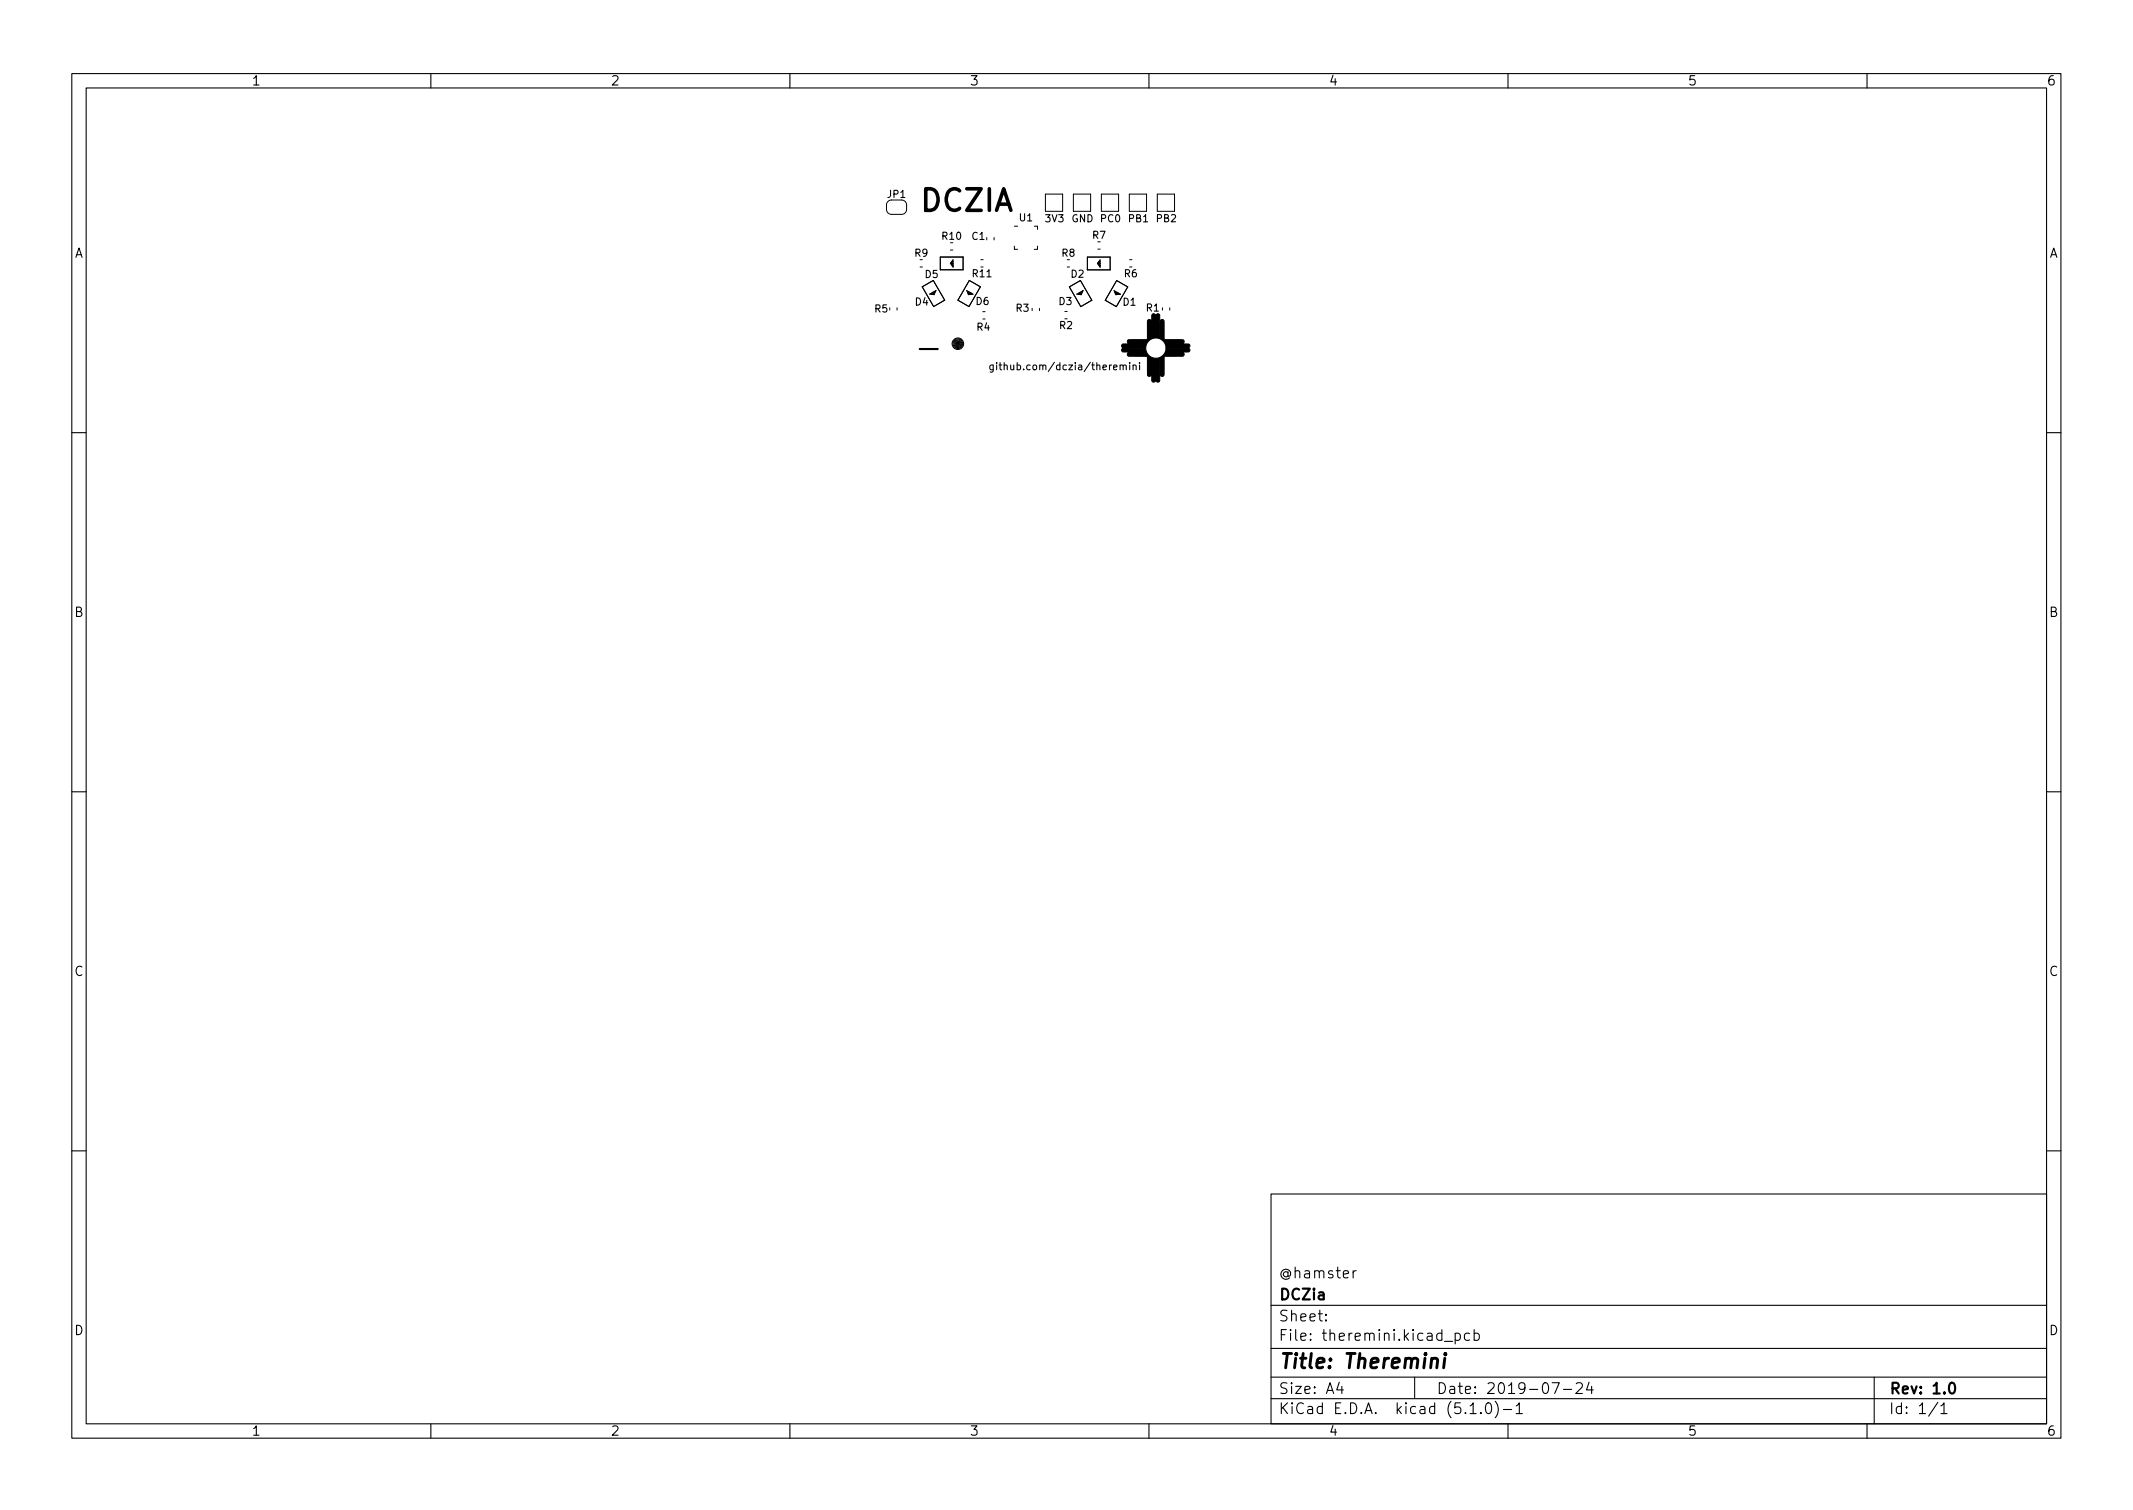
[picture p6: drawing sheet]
<svg xmlns="http://www.w3.org/2000/svg" width="297mm" height="210mm" viewBox="0 0 297 210" stroke-linecap="round" stroke-linejoin="round" font-family="sans-serif">
<g fill="none" stroke="#000" stroke-width=".15">
<path d="M10 10.2h277v190.1h-277zM12 12.2h273v186.1h-273zM60 10.2v2M110 10.2v2M160 10.2v2M210 10.2v2M260 10.2v2M138.3 50.8v.8l-.2 .2h-.2M138.3 50.9l-.3-.1-.2 .2 .1 .4h.4M138.8 50.5v.1M138.8 50.8v.7M157.8 50.9l.1-.1 .3 .1v.6"/>
<path d="M157.8 50.8v.7M158.7 50.5v.1M158.7 50.8v.7M10 60.2h2M285 60.2h2M10 110.2h2M285 110.2h2M10 160.2h2M177 166.3h108v32h-108zM188.4 176.9v1M188.9 176.9l-.3 .1-.2 .2M285 160.2h2"/>
<path d="M60 198.3v2M110 198.3v2M160 198.3v2M177 194.8h108M177 191.8h108M177 187.8h108M177 181.8h108M184.6 183.8l.1 .1h-.1v-.1v.1M184.6 183l.1 .1h-.1v-.1v.1M186.5 192.5l-.4 1h1M186.9 193v1M197 191.8v3"/>
<path d="M201.1 186.8h1.2M202.6 185.7l.5-.1 .3 .3v.4l-.2 .3h-.1h-.5M202.6 185.6v1.5M204.6 185.7l-.4-.1-.3 .3v.4l.2 .3h.1h.4M204.7 195.8l.4-.5v1.5M204.7 196.8h.9M205.3 185.7l.4-.1 .3 .3v.4l-.1 .3h-.2h-.4M205.3 185.1v1.5M206.2 196.7l.1 .1h-.1h-.1l.1-.1v.1M207 195.5a.36 .36 0 0 1 .4-.2 .36 .36 0 0 1 .2 .3 .77 .77 0 0 1-.4 1.2 .91 .91 0 0 1-.2-1.3zM208.2 195.1a1.72 1.72 0 0 1 0 2.3M209.4 196.3h1.1"/>
<path d="M210 198.3v2M211.1 195.8l.5-.5v1.5M211.1 196.8h.9M216.1 192.5h1l-.6 1.5M217.7 193.5h1.2M219.5 192.7l.2-.2 .5 .1a.41 .41 0 0 1 .1 .6l-.9 .8h1M221.3 192.5l-.4 1h1M221.6 193v1M260 198.3v2M261 191.8v6.5M269.9 195.3l-1.3 1.9M270.3 195.8l.4-.5v1.5"/>
<path d="M270.3 196.8h.8"/>
<circle cx="133.4" cy="47.9" r=".41"/>
<circle cx="133.4" cy="47.9" r=".2"/>
<circle cx="133.4" cy="47.9" r=".8"/>
<circle cx="133.4" cy="47.9" r=".1"/>
<circle cx="133.4" cy="47.9" r=".67"/>
<circle cx="133.4" cy="47.9" r=".3"/>
<circle cx="133.4" cy="47.9" r=".54"/>
</g>
<path d="M128.1 48.6h2.5M271.6 192.6a.36 .36 0 0 1 .6 .2 .77 .77 0 0 1-.4 1.2 1 1 0 0 1-.2-1.4z" fill="none" stroke="#000" stroke-width=".3"/>
<path d="M199.4 189.3a.49 .49 0 0 1 .8 .1l-.1 1.1M201.2 189.1l-.2 1.4M201.3 188.5l-.1 .1 .1 .1 .1-.1-.1-.1v.2" fill="none" stroke="#000" stroke-width=".4"/>
<path d="M156.3 48l3.1-.2h-1.8a.37 .37 0 0 1-.4 0 .37 .37 0 0 1-.2-.4l.2-.1h2.5l.1-.1v-2.5l.2-.2 .3 .2v2.1h.1v-2.9a.31 .31 0 0 1 .4-.1 .31 .31 0 0 1 .1 .4l.1 2.5 .1-2.9a.26 .26 0 0 1 .4 .1l.1 2.9v-1.8a.32 .32 0 0 1 0-.4 .32 .32 0 0 1 .5 0v2.6l.1 .1h2.3a.3 .3 0 0 1 .4 .3 .3 .3 0 0 1-.5 .2h-1.9l2.6 .1a.36 .36 0 0 1 .4 0 .36 .36 0 0 1 .2 .4l-.2 .1h-2.8h-.3v-.1a1.41 1.41 0 0 0-2.2-1 1.41 1.41 0 0 0 .1 2.4 1.41 1.41 0 0 0 2.1-1.3l2.5 .1a.59 .59 0 0 1 .8 .3 .38 .38 0 0 1-.5 .2l-2.7 .1h1.3a1.24 1.24 0 0 1 1.1 .1v.3l-.2 .1h-2.5l-.1 .1v1.9a.68 .68 0 0 1-.2 .8l-.3-.2v-2.2l-.1 2.4a.66 .66 0 0 1-.1 .8h-.3l-.1-.2v-2.8l-.1 2.9a.27 .27 0 0 1-.5-.1v-2.9l-.1-.1v2.3l-.3 .1-.2-.2-.1-2.6h-2.5a.29 .29 0 0 1-.2-.4 .29 .29 0 0 1 .4-.1h2l-2.6-.1a.36 .36 0 0 1-.4 0 .36 .36 0 0 1-.1-.4l2.9-.1v-.1h-2.8a.27 .27 0 0 1-.1-.4z" fill="#000" stroke="#000" stroke-width=".14"/>
<g fill="none" stroke="#000" stroke-width=".14">
<path d="M124.2 27.8a.7 .7 0 0 0-.7 .7v.6a.7 .7 0 0 0 .7 .7h1.4a.7 .7 0 0 0 .7-.7v-.6a.7 .7 0 0 0-.7-.7M128.1 37.2h.4M128.4 39.9l1.6-.9 1.6 2.8-1.6 .9zM130.9 35.8h3.2v1.8h-3.2zM132.4 34.8h.3M132.7 36.2v1l-.4-.5zM132.7 36.4h-.2l.2 .3-.2-.1 .2 .3-.3-.3 .3 .6M135 39l1.5 .9-1.6 2.8-1.5-.9zM136.6 36.2h.3M137.4 33.1v.3M138.4 33.1v.3M141.3 31.5h.4"/>
<path d="M141.3 34.3v.4h.4M144 31.5h.5v.4M144.5 34.3v.4h-.5M145.6 27h2.4v2.4h-2.4zM148.6 37.2h.3M148.9 39.9l1.6-.8 1.5 2.7-1.5 .9zM149.5 27h2.4v2.4h-2.4zM151.4 35.8h3.2v1.8h-3.2zM152.9 34.7h.3M153.2 36.2v1l-.4-.5zM153.2 36.4h-.2l.2 .3-.3-.1 .3 .3-.3-.3 .3 .6M153.4 27h2.4v2.4h-2.4z"/>
<path d="M155.5 39.1l1.5 .8-1.5 2.8-1.6-.9zM157.3 27h2.4v2.4h-2.4zM157.3 36.2h.3M161.2 27h2.4v2.4h-2.4zM124.9 42.9v.3M129.5 41l.8-.6-.2 .6zM130.3 40.4l-.3 .6 .1-.4-.2 .4v-.3l-.1 .3-.1-.2M134.6 40.4l.9 .6h-.6zM134.8 40.6l-.1 .1h.4l-.3 .2 .5-.1-.5 .1 .7 .1M136.9 44.4h.3M136.9 43.4h.3M143.7 42.9v.4"/>
<path d="M144.8 42.9v.4M148.3 43.4h.3M149.9 41l.9-.5-.2 .5zM150.8 40.5l-.3 .5 .1-.4-.2 .4v-.3l-.1 .3-.1-.2M155.1 40.5l.9 .5h-.6zM155.4 40.6l-.1 .2 .3-.1-.3 .2 .5-.1-.4 .2h.6M161.9 42.9v.3M162.9 42.9v.3"/>
</g>
<text font-size="4.2" x="128.2" y="29.4">DCZIA</text>
<text font-size="2.8" x="178" y="190.6">Title: Theremini</text>
<g font-size="2.1">
<text x="178" y="178">@hamster</text>
<text x="178" y="184">Sheet:</text>
<text x="178" y="181">DCZia</text>
<text x="178" y="186.7">File: theremini.kicad_pcb</text>
<text x="178" y="196.9">KiCad E.D.A. kicad (5.1.0)-1</text>
<text x="178" y="194.1">Size: A4</text>
<text x="200" y="194.1">Date: 2019-07-24</text>
<text x="263" y="194.1">Rev: 1.0</text>
<text x="263" y="196.9">Id: 1/1</text>
</g>
<g font-size="1.8">
<text x="35" y="11.9">1</text>
<text x="85" y="11.9">2</text>
<text x="135" y="11.9">3</text>
<text x="185" y="11.9">4</text>
<text x="235" y="11.9">5</text>
<text x="285" y="11.9">6</text>
<text x="10.3" y="35.9">A</text>
<text x="285.3" y="35.9">A</text>
<text x="10.3" y="85.9">B</text>
<text x="285.3" y="85.9">B</text>
<text x="10.3" y="135.9">C</text>
<text x="285.3" y="135.9">C</text>
<text x="10.3" y="185.9">D</text>
<text x="285.3" y="185.9">D</text>
<text x="35" y="199.9">1</text>
<text x="85" y="199.9">2</text>
<text x="135" y="199.9">3</text>
<text x="185" y="199.9">4</text>
<text x="235" y="199.9">5</text>
<text x="285" y="199.9">6</text>
</g>
<g font-size="1.4">
<text x="123.6" y="27.5">JP1</text>
<text x="127.4" y="35.7">R9</text>
<text x="131.2" y="33.4">R10</text>
<text x="135.4" y="33.4">C1</text>
<text x="142" y="30.8">U1</text>
<text x="145.6" y="30.9">3V3</text>
<text x="147.9" y="35.7">R8</text>
<text x="149.2" y="30.9">GND</text>
<text x="152.2" y="33.2">R7</text>
<text x="153.3" y="30.9">PC0</text>
<text x="157.2" y="30.9">PB1</text>
<text x="161.1" y="30.9">PB2</text>
<text x="128.8" y="38.7">D5</text>
<text x="135.5" y="38.6">R11</text>
<text x="149.2" y="38.7">D2</text>
<text x="156.6" y="38.6">R6</text>
<text x="121.8" y="43.5">R5</text>
<text x="127.5" y="42.5">D4</text>
<text x="135.9" y="42.5">D6</text>
<text x="136.1" y="46">R4</text>
<text x="141.5" y="43.4">R3</text>
<text x="147.5" y="42.5">D3</text>
<text x="147.6" y="45.8">R2</text>
<text x="156.4" y="42.6">D1</text>
<text x="159.6" y="43.4">R1</text>
<text x="139.3" y="51.5">github.com/dczia/theremini</text>
</g>
</svg>
